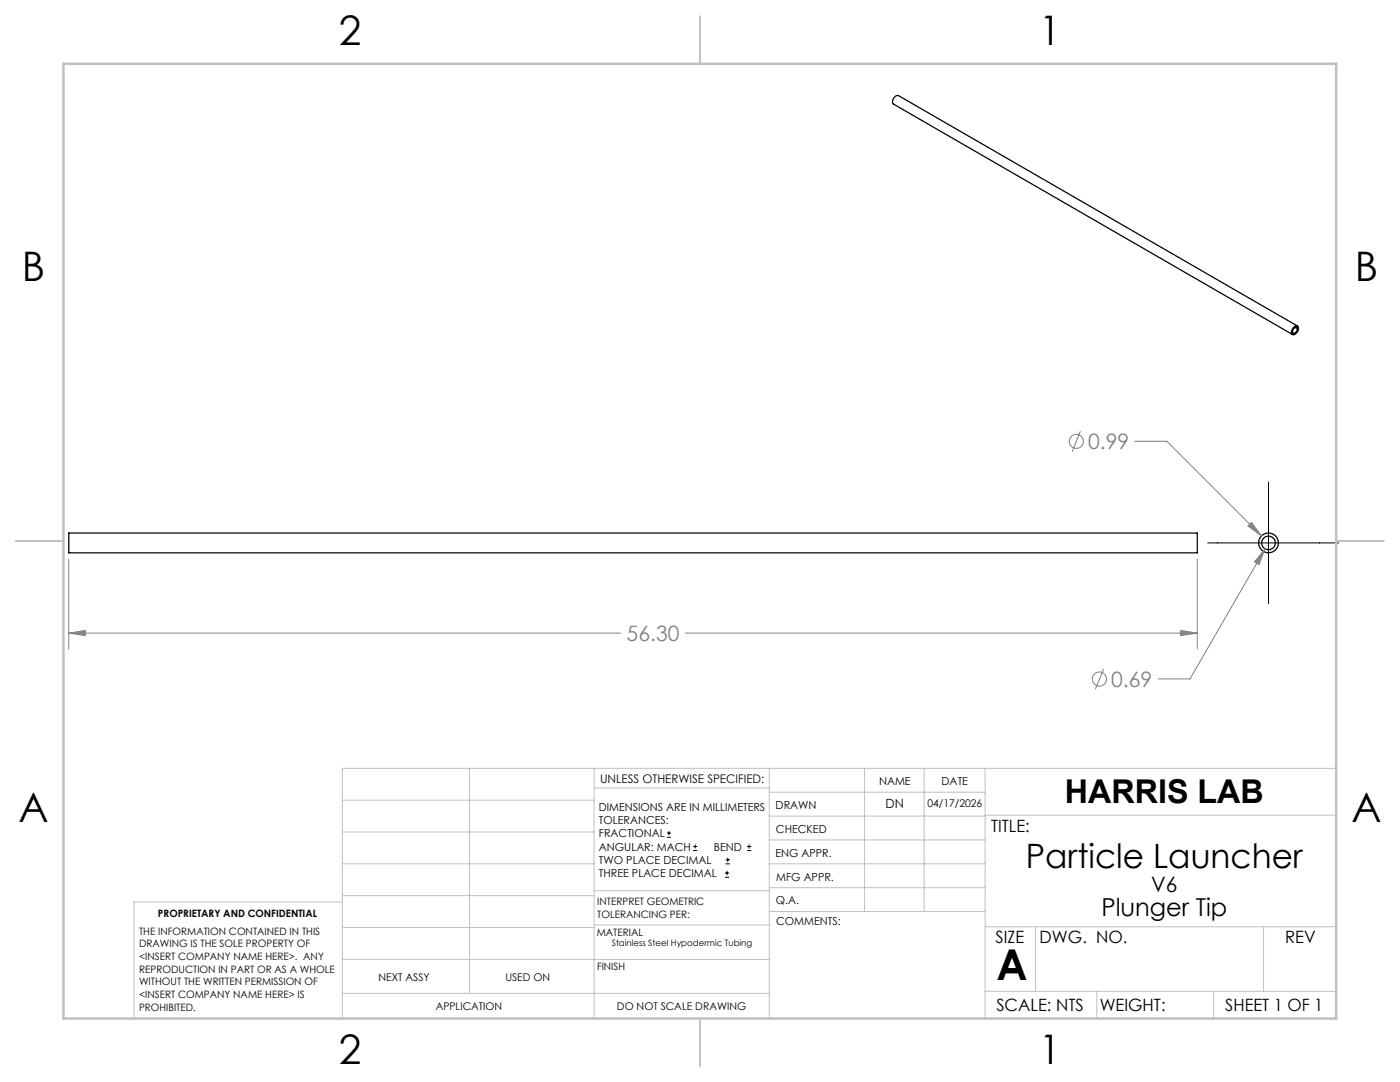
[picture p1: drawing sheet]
<svg xmlns="http://www.w3.org/2000/svg" width="279mm" height="216mm" viewBox="0 0 279 216" stroke-linecap="round" stroke-linejoin="round" font-family="sans-serif">
<g fill="none" stroke="#000" stroke-width=".25">
<path d="M258.3 65.2a.49 .49 0 0 1 .7-.1 .49 .49 0 0 1 .1 .7 .96 .96 0 0 1-1.3 .9l-.1-.4 .1-.5zM258.3 65.4l.4-.1a.73 .73 0 0 1 .1 .8 .73 .73 0 0 1-.7 .4l-.1-.5zM258.4 65.3l.5 .3M258.9 65.1l-79.6-46a1.12 1.12 0 0 0-1 1.7l79.7 45.9M13.7 106.4h225.2v3.9h-225.2z"/>
<circle cx="253.2" cy="108.3" r="1.97"/>
<circle cx="253.2" cy="108.3" r="1.36"/>
</g>
<g fill="none" stroke="#808080" stroke-width=".2">
<path d="M215.6 86l-1.6 4.1M226.5 88.1h6.4l18.8 18.8M13.7 111.6v17.9M238.9 111.6v17.9M249.1 105l.7-.8 1.9 2.7zM252.5 109.5l-1.3 3.1-.8-.5zM252.5 109.5l-15 26h-6.4M13.7 126.3l3.3-.5v1zM13.7 126.3h110.2M136.8 126.3h102.1M220.2 133.5l-1.6 4M235.6 125.8l3.3 .5-3.3 .5z"/>
<circle cx="214.8" cy="88.1" r="1.41"/>
<circle cx="219.4" cy="135.5" r="1.42"/>
</g>
<g fill="none" stroke="#000" stroke-width=".2">
<path d="M253.2 96.2v24.3M241 108.3h26.2M133.1 167.1h.8M133.1 166.2h.8M133.5 165.8v.9M138.3 169.7h.8M138.3 168.9h.8M138.7 168.5v.8M144.7 175h.8M144.7 174.2h.8M144.8 172.4h.9M144.8 171.6h.9"/>
<path d="M145.1 173.8v.8M145.2 171.1v.9M149.1 169.7h.8M149.1 168.9h.8M149.5 168.5v.8"/>
</g>
<g fill="none" stroke="#c0c0c0" stroke-width=".2">
<path d="M68.3 159.7h50.3M93.7 153.3v44.9M118.6 153.3v49.9M118.6 157.2h34.9M153.5 153.3v49.9M153.5 158.1h43.1M172.5 153.3v28.6M184.4 153.3v28.6M196.6 153.3v49.9M266.7 153.3h-198.4v49.9M68.3 178.7h50.3M68.3 172.4h50.3"/>
<path d="M68.3 166h50.3M68.3 180h-41.6v23.2M118.6 177.7h35M153.5 167.6h43.1M153.5 162.8h43.1M153.5 172.4h43.1M153.5 177.1h43.1M196.6 162.7h70.1M68.3 198.2h85.2M68.3 191.4l85.2 .1M68.3 185.1h50.3M118.6 184.6h35"/>
<path d="M153.6 181.9h43M196.6 197.8h70.1M196.6 184.9h70.1M206.7 184.9v12.9M218.9 197.8v5.4M242.2 197.8v5.4M252.2 184.9v12.9"/>
</g>
<path d="M139.7 3.2v9.5M3.1 107.9h9.6M266.7 107.9h9.5M139.7 203.2v9.6" fill="none" stroke="#c0c0c0" stroke-width=".25"/>
<path d="M12.7 12.7h254v190.5h-254z" fill="none" stroke="#c0c0c0" stroke-width=".5"/>
<path d="M13.7 126.3l3.3-.5v1zM235.6 125.8l3.3 .5-3.3 .5zM249.1 105l2.6 1.9-1.9-2.7zM252.5 109.5l-2.1 2.6 .8 .5z" fill="#808080"/>
<text font-size="8.5" x="198.9" y="195.5">A</text>
<g font-size="8.1">
<text x="67.6" y="8.9">2</text>
<text x="207.3" y="8.9">1</text>
<text x="4.4" y="56.2">B</text>
<text x="270.4" y="56.2">B</text>
<text x="3.7" y="164.1">A</text>
<text x="269.7" y="164.1">A</text>
<text x="67.6" y="212.4">2</text>
<text x="207.3" y="212.4">1</text>
</g>
<text font-size="6.7" x="204.7" y="173.1">Particle Launcher</text>
<text font-size="6.5" x="212.5" y="160.2">HARRIS LAB</text>
<text font-size="4.9" x="219.8" y="182.7">Plunger Tip</text>
<g font-size="4.2" fill="#808080">
<text x="217.2" y="89.6">0.99</text>
<text x="125.1" y="127.9">56.30</text>
<text x="221.8" y="137">0.69</text>
</g>
<text font-size="4.2" x="229.8" y="177.9">V6</text>
<g font-size="3.4">
<text x="197.8" y="166">TITLE:</text>
<text x="198.7" y="188.1">SIZE</text>
<text x="207.5" y="188.1">DWG. NO.</text>
<text x="256.5" y="188.2">REV</text>
<text x="198.8" y="201.7">SCALE: NTS</text>
<text x="219.5" y="201.8">WEIGHT:</text>
<text x="244.5" y="201.7">SHEET 1 OF 1</text>
</g>
<text font-size="2.5" x="176.7" y="161.3">DN</text>
<text font-size="2.4" x="119.8" y="156.2">UNLESS OTHERWISE SPECIFIED:</text>
<g font-size="2.2">
<text x="119.5" y="161.8">DIMENSIONS ARE IN MILLIMETERS</text>
<text x="154.8" y="161.4">DRAWN</text>
<text x="175.4" y="156.6">NAME</text>
<text x="187.9" y="156.7">DATE</text>
<text x="119.5" y="164.4">TOLERANCES:</text>
<text x="119.5" y="167.1">FRACTIONAL</text>
<text x="154.9" y="166.3">CHECKED</text>
<text x="119.5" y="169.7">ANGULAR: MACH</text>
<text x="119.5" y="172.4">TWO PLACE DECIMAL</text>
<text x="142.5" y="169.7">BEND</text>
<text x="154.8" y="170.9">ENG APPR.</text>
<text x="119.5" y="175">THREE PLACE DECIMAL</text>
<text x="154.9" y="175.7">MFG APPR.</text>
<text x="154.9" y="180.4">Q.A.</text>
<text x="154.9" y="184.6">COMMENTS:</text>
</g>
<g font-size="2.1">
<text x="185.1" y="161.1">04/17/2026</text>
<text x="75.5" y="195.7">NEXT ASSY</text>
<text x="100.9" y="195.7">USED ON</text>
<text x="86.9" y="201.5">APPLICATION</text>
<text x="123.1" y="201.6">DO NOT SCALE DRAWING</text>
</g>
<g font-size="2">
<text x="31.5" y="182.9">PROPRIETARY AND CONFIDENTIAL</text>
<text x="119.2" y="180.6">INTERPRET GEOMETRIC</text>
<text x="119.2" y="183.1">TOLERANCING PER:</text>
<text x="27.8" y="186.5">THE INFORMATION CONTAINED IN THIS</text>
<text x="27.8" y="189">DRAWING IS THE SOLE PROPERTY OF</text>
<text x="27.8" y="191.6">&lt;INSERT COMPANY NAME HERE&gt;. ANY</text>
<text x="119.1" y="186.7">MATERIAL</text>
<text x="27.8" y="194.1">REPRODUCTION IN PART OR AS A WHOLE</text>
<text x="27.8" y="196.6">WITHOUT THE WRITTEN PERMISSION OF</text>
<text x="119.1" y="193.5">FINISH</text>
<text x="27.8" y="199.1">&lt;INSERT COMPANY NAME HERE&gt; IS</text>
<text x="27.8" y="201.7">PROHIBITED.</text>
</g>
<text font-size="1.8" x="122.1" y="188.7">Stainless Steel Hypodermic Tubing</text>
</svg>
